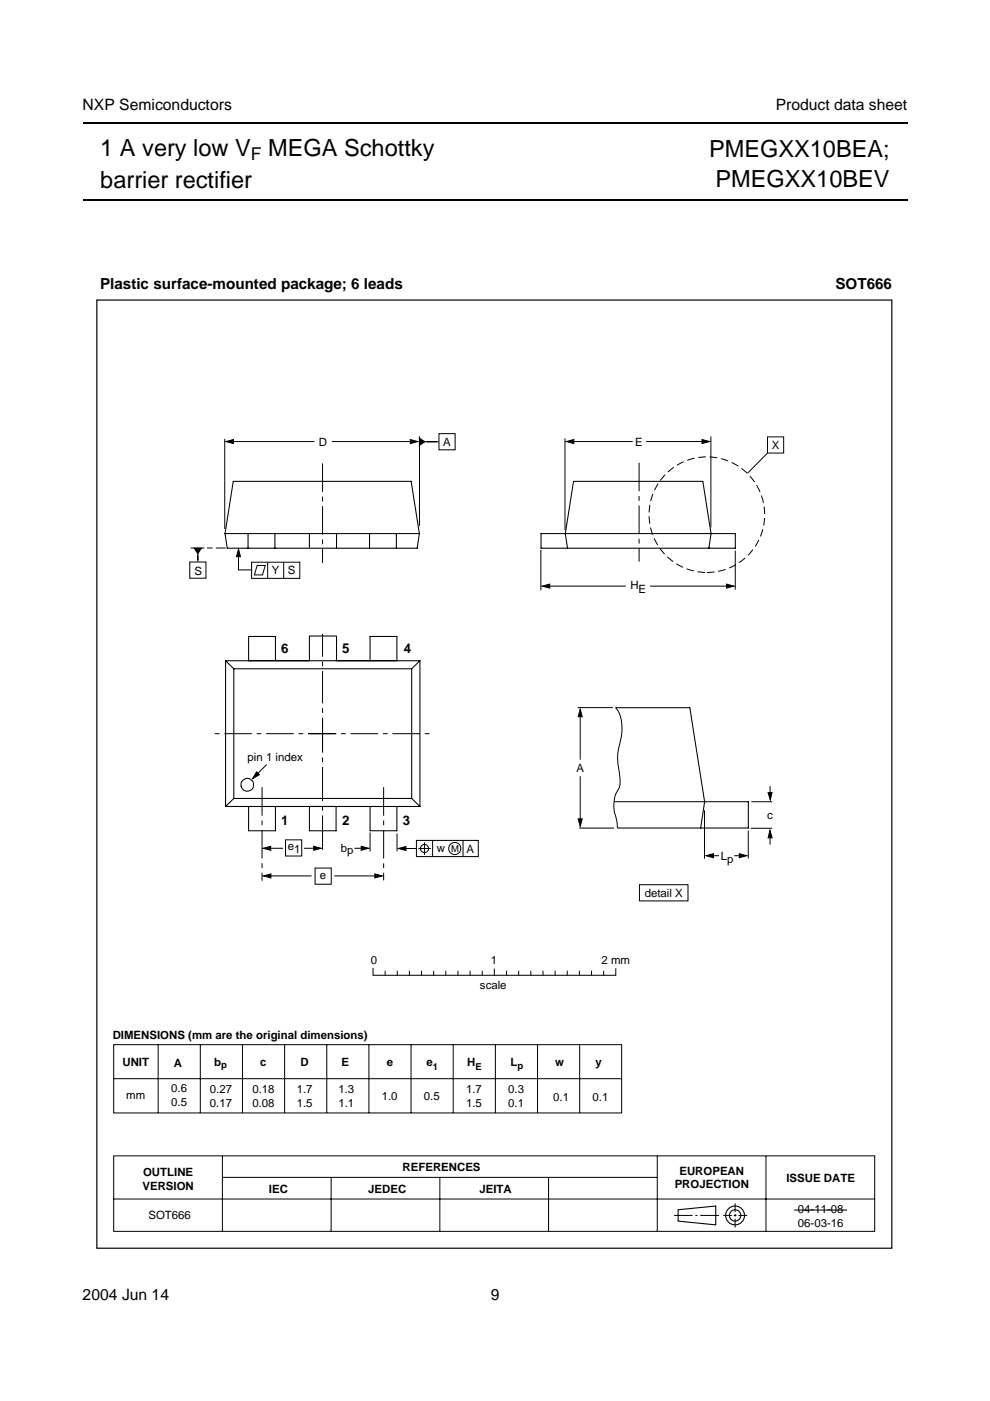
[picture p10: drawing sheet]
<svg xmlns="http://www.w3.org/2000/svg" width="210mm" height="297mm" viewBox="0 0 210 297" stroke-linecap="round" stroke-linejoin="round" font-family="sans-serif">
<path d="M17.5 26.1h174.9M17.5 42.4h174.9" fill="none" stroke="#000" stroke-width=".42"/>
<path d="M20.4 58.1h169.1v207h-169.1z" fill="#fff"/>
<g fill="none" stroke="#000" stroke-width=".21">
<path d="M47.6 93v19.2M48.9 93.6h17.8M70.4 93.6h17.3M88.9 92.5v19M89.5 93.7h3.5M93.1 91.9h3.4v3.5h-3.4zM119.8 92.9v19.5M120.8 93.6h13.4M137 93.6h12.6M150.7 92.5v19.3M162.7 92.6h3.5v3.5h-3.5zM162.7 96.1l-4.2 4.2"/>
<path d="M40.2 119.2h3.5v3.4h-3.5zM40.4 116.2h2.9M41.9 116.8v2.3M43.9 116.2h1.2M45.8 116.2h2M50.6 117.4v3.4h2.6M53.3 119.2h10.3v3.4h-10.3zM54.5 119.9h1.7l-.5 2h-1.8zM56.8 119.2v3.3M60.1 119.2v3.3M114.7 116.6v8.5M155.9 116.7v8.3"/>
<path d="M115.8 124.3h16.9M137.8 124.3h16.8M122.5 150h7.4M123 151.4v9.7M130.5 150.1h.1a8.4 8.4 0 0 1 .8 7.5l-.3 1.4a12.2 12.2 0 0 0 .3 5.2 4.7 4.7 0 0 1-.3 3.3 7.3 7.3 0 0 0-.3 6.5l.1 1.6M56.5 162.1l-2.3 2.3M56.7 179.9h3.3M60.5 178.1h3.5v3.4h-3.5zM64.4 179.9h2.9M75.1 179.9h2.2M78.5 176.5v4M84.2 176.7v3.8"/>
<path d="M85.3 179.9h3M88.3 178.2h13.1v3.4h-13.1zM88.7 179.9h2.6M90 178.6v2.7M91.7 178.2v3.4M98.2 178.2v3.4M122.8 175.6h7.4M123 164.6v9.6M149.4 171.8v10.3M158.6 176.1v5.9M159.2 175.6h4.5M159.3 170h4.4"/>
<path d="M163.3 177v2.1M163.3 166.7v2.4M56.7 185.7h9.4M66.8 184h3.4v3.5h-3.4zM70.9 185.7h9.3M135.6 187.6h10.3v3.4h-10.3zM150.6 181.4h1.8M155.7 181.4h1.5M79.1 205.3v1.5h51.5v-1.4M81.7 205.9v.8M84.2 205.9v.8M86.8 205.9v.8"/>
<path d="M89.4 205.9v.8M91.9 205.9v.8M94.5 205.9v.8M97.1 205.9v.8M99.7 205.9v.8M102.2 205.9v.8M104.8 205.4v1.4M107.4 205.9v.8M110 205.9v.8M112.5 205.9v.8M115.1 205.9v.8M117.7 205.9v.8"/>
<path d="M120.3 205.9v.8M122.8 205.9v.8M125.4 205.9v.8M128 205.9v.8M24.1 221.5h107.7v14.5h-107.7zM24.1 228.7h107.7M33.5 221.5v14.5M42.5 221.5v14.5M51.4 221.5v14.5M60.3 221.5v14.5M69.3 221.5v14.5M78.2 221.5v14.5"/>
<path d="M87.2 221.4v14.6M96.1 221.5v14.5M105 221.5v14.5M114 221.5v14.5M122.9 221.6v14.4M24.1 245.1h161.4v16h-161.4zM24.1 254.2h161.4M47.2 245.1v16M47.2 249.6h92.1M70.2 249.6v11.5M93.3 249.6v11.5M116.3 249.6v11.5"/>
<path d="M139.4 245.1v16M142.9 257.7h3.9M147.4 257.7h.5M148.5 257.7h4M153.3 257.7h1.9M155.6 257.7h.5M155.9 255.1v1.9M155.9 257.4v.5M155.9 258.4v1.8M156.6 257.7h1.8M162.4 245.1v16M168.3 256.6h11.3"/>
<circle cx="90" cy="179.9" r=".86"/>
<circle cx="96.4" cy="179.9" r="1.29"/>
</g>
<g fill="none" stroke="#000" stroke-width=".23">
<path d="M143.8 256.5l8-.8v4l-8-.8z"/>
<circle cx="155.9" cy="257.7" r="2"/>
<circle cx="155.9" cy="257.7" r="1.2"/>
</g>
<g fill="#000" stroke="#000" stroke-width=".21">
<path d="M47.9 93.6l1.6-.4v.8zM87 93.2l1.6 .4-1.6 .4zM88.9 92.9l1.2 .8-1.2 .7zM120.1 93.6l1.6-.4v.8zM148.8 93.2l1.6 .4-1.6 .4zM41.2 116.2h1.5l-.8 1.2zM50.6 116.4l.4 1.6h-.9zM115 124.3l1.6-.5v.9zM154 123.8l1.6 .5-1.6 .4zM123 150.4l.4 1.5h-.8zM54.4 163.6l.6 .6-1.4 .9zM66.5 179.4l1.6 .5-1.6 .4z"/>
<path d="M76.6 179.4l1.6 .5-1.6 .4zM122.6 173.6h.8l-.4 1.6zM163.2 176l.5 1.6h-.8zM162.8 168h.9l-.4 1.6zM55.8 179.9l1.6-.5v.9zM55.9 185.7l1.5-.4v.8zM79.5 185.3l1.6 .4-1.6 .4zM84.5 179.9l1.6-.4v.8zM149.7 181.4l1.6-.4v.9zM156.7 181l1.6 .4-1.6 .5z"/>
</g>
<path d="M65.5 155.6h25.6M71.1 155.6h-26.2" fill="none" stroke="#000" stroke-width=".21" stroke-dasharray="5.8 1 1 1" stroke-linecap="butt"/>
<path d="M68.4 159v-24.6" fill="none" stroke="#000" stroke-width=".21" stroke-dasharray="6.9 1 1 1" stroke-linecap="butt"/>
<path d="M68.4 152.3v28.5" fill="none" stroke="#000" stroke-width=".21" stroke-dasharray="7.3 1 1 1" stroke-linecap="butt"/>
<path d="M20.5 63.6h168.6v201h-168.6z" fill="none" stroke="#000" stroke-width=".25"/>
<circle cx="149.9" cy="109.1" r="12.3" fill="none" stroke="#000" stroke-width=".21" stroke-dasharray="1.6 .8" stroke-linecap="butt"/>
<path d="M68.4 98.2v21.2M135.5 98.1v21M55.6 166.9v19.8M81.3 166.9v19.8" fill="none" stroke="#000" stroke-width=".21" stroke-dasharray="6.1 1 1 1" stroke-linecap="butt"/>
<g fill="none" stroke="#000" stroke-width=".22">
<path d="M47.7 113.1l.5 3.1h40.3l.4-3.1M47.7 113.1l1.8-11h37.7l1.7 11M47.7 113.1h41.2M52.6 113.1v3.1M58.3 113.1v3.1M65.6 113.2v2.9M71.4 113.2v3M78.3 113.1v3.1M84 113.1v3.1M114.7 113.1h41.2v3.1h-41.2zM120.3 116.2l-.4-3.1 1.7-11h27.4l1.8 11-.5 3.1M65.6 139.9v-5.1h5.8v5.2"/>
<path d="M47.8 140.1l1.8 1.7M47.8 140.1h17.8M47.8 140.1v30.9M49.6 141.8v27.5M49.6 141.8h37.7M58.4 140.1v-5.2h-5.7v5.2h25.8v-5.2h5.7v5.2M71.3 140.1h17.7M87.3 141.8v27.5M89 140.1l-1.7 1.7M89 140.1v30.9M130.5 150h15.8l3.1 20-.8 5.6M47.8 171h4.9"/>
<path d="M49.6 169.3l-1.8 1.7M49.6 169.3h37.7M52.7 171h31.5M52.7 171v5.1h5.7v-5.1M65.4 171h6M65.6 171v5.1h5.7v-5.1M78.5 171v5.1h5.7v-5.1M84.2 171h4.8M87.3 169.3l1.7 1.7M130.3 170h28.4v5.6h-27.8"/>
<circle cx="52.4" cy="166.4" r="1.37"/>
</g>
<g font-size="5">
<text x="21.3" y="33.1">1 A very low V</text>
<text x="56.9" y="33.1">MEGA Schottky</text>
<text x="150.3" y="33.3">PMEGXX10BEA;</text>
<text x="21.3" y="39.8">barrier rectifier</text>
<text x="151.7" y="39.6">PMEGXX10BEV</text>
</g>
<text font-size="3.7" x="53.2" y="34">F</text>
<g font-size="3.3">
<text x="17.5" y="23.3">NXP Semiconductors</text>
<text x="164.5" y="23.3">Product data sheet</text>
<text x="17.5" y="275.6">2004 Jun 14</text>
<text x="104" y="275.6">9</text>
</g>
<g font-size="3.2">
<text x="21.2" y="61.3">Plastic surface-mounted package; 6 leads</text>
<text x="177.1" y="61.3">SOT666</text>
</g>
<g font-size="2.8">
<text x="59.6" y="138.5">6</text>
<text x="72.5" y="138.5">5</text>
<text x="85.7" y="138.5">4</text>
<text x="59.6" y="174.8">1</text>
<text x="72.6" y="174.8">2</text>
<text x="85.4" y="174.8">3</text>
</g>
<g font-size="2.4">
<text x="67.6" y="94.5">D</text>
<text x="94" y="94.5">A</text>
<text x="134.7" y="94.5">E</text>
<text x="163.6" y="95.2">X</text>
<text x="41.2" y="121.8">S</text>
<text x="57.7" y="121.7">Y</text>
<text x="61" y="121.7">S</text>
<text x="133.7" y="124.9">H</text>
<text x="135.4" y="125.7">E</text>
<text x="52.5" y="161.3">pin 1 index</text>
<text x="122.3" y="163.6">A</text>
<text x="162.7" y="173.6">c</text>
<text x="61" y="180.2">e</text>
<text x="62.4" y="180.8">1</text>
<text x="72.3" y="180.5">b</text>
<text x="73.6" y="181.2">p</text>
<text x="92.6" y="180.6">w</text>
<text x="98.9" y="180.8">A</text>
<text x="152.8" y="182.4">L</text>
<text x="154.2" y="183">p</text>
<text x="67.8" y="186.4">e</text>
<text x="136.7" y="190.2">detail X</text>
<text x="78.6" y="204.4">0</text>
<text x="101.8" y="209.8">scale</text>
<text x="104" y="204.4">1</text>
<text x="127.6" y="204.4">2 mm</text>
<text x="23.9" y="220.3">DIMENSIONS (mm are the original dimensions)</text>
<text x="26" y="226">UNIT</text>
<text x="36.9" y="226.2">A</text>
<text x="45.4" y="226">b</text>
<text x="55.1" y="226">c</text>
<text x="63.7" y="226">D</text>
<text x="72.4" y="226">E</text>
<text x="82" y="226">e</text>
<text x="90.4" y="226">e</text>
<text x="99.1" y="226">H</text>
<text x="108.2" y="226">L</text>
<text x="117.7" y="226">w</text>
<text x="126.3" y="226">y</text>
<text x="26.8" y="233">mm</text>
<text x="36.3" y="231.6">0.6</text>
<text x="44.5" y="231.7">0.27</text>
<text x="53.5" y="231.8">0.18</text>
<text x="62.9" y="231.8">1.7</text>
<text x="71.8" y="231.8">1.3</text>
<text x="80.9" y="233.2">1.0</text>
<text x="89.9" y="233.2">0.5</text>
<text x="98.8" y="231.8">1.7</text>
<text x="107.8" y="231.8">0.3</text>
<text x="117.3" y="233.3">0.1</text>
<text x="125.7" y="233.3">0.1</text>
<text x="36.3" y="234.6">0.5</text>
<text x="44.5" y="234.7">0.17</text>
<text x="53.5" y="234.8">0.08</text>
<text x="62.9" y="234.8">1.5</text>
<text x="71.8" y="234.8">1.1</text>
<text x="98.8" y="234.8">1.5</text>
<text x="107.8" y="234.8">0.1</text>
<text x="30.3" y="249.3">OUTLINE</text>
<text x="85.4" y="248.3">REFERENCES</text>
<text x="143.1" y="252">PROJECTION</text>
<text x="144.1" y="249">EUROPEAN</text>
<text x="166.8" y="250.5">ISSUE DATE</text>
<text x="30.2" y="252.2">VERSION</text>
<text x="57" y="252.9">IEC</text>
<text x="78.1" y="252.9">JEDEC</text>
<text x="101.6" y="252.9">JEITA</text>
<text x="169.2" y="257.2">04-11-08</text>
<text x="31.5" y="258.5">SOT666</text>
<text x="169.2" y="260.1">06-03-16</text>
</g>
<g font-size="2">
<text x="95.6" y="180.6">M</text>
<text x="46.9" y="226.4">p</text>
<text x="91.8" y="226.8">1</text>
<text x="100.8" y="226.8">E</text>
<text x="109.7" y="226.6">p</text>
</g>
</svg>
